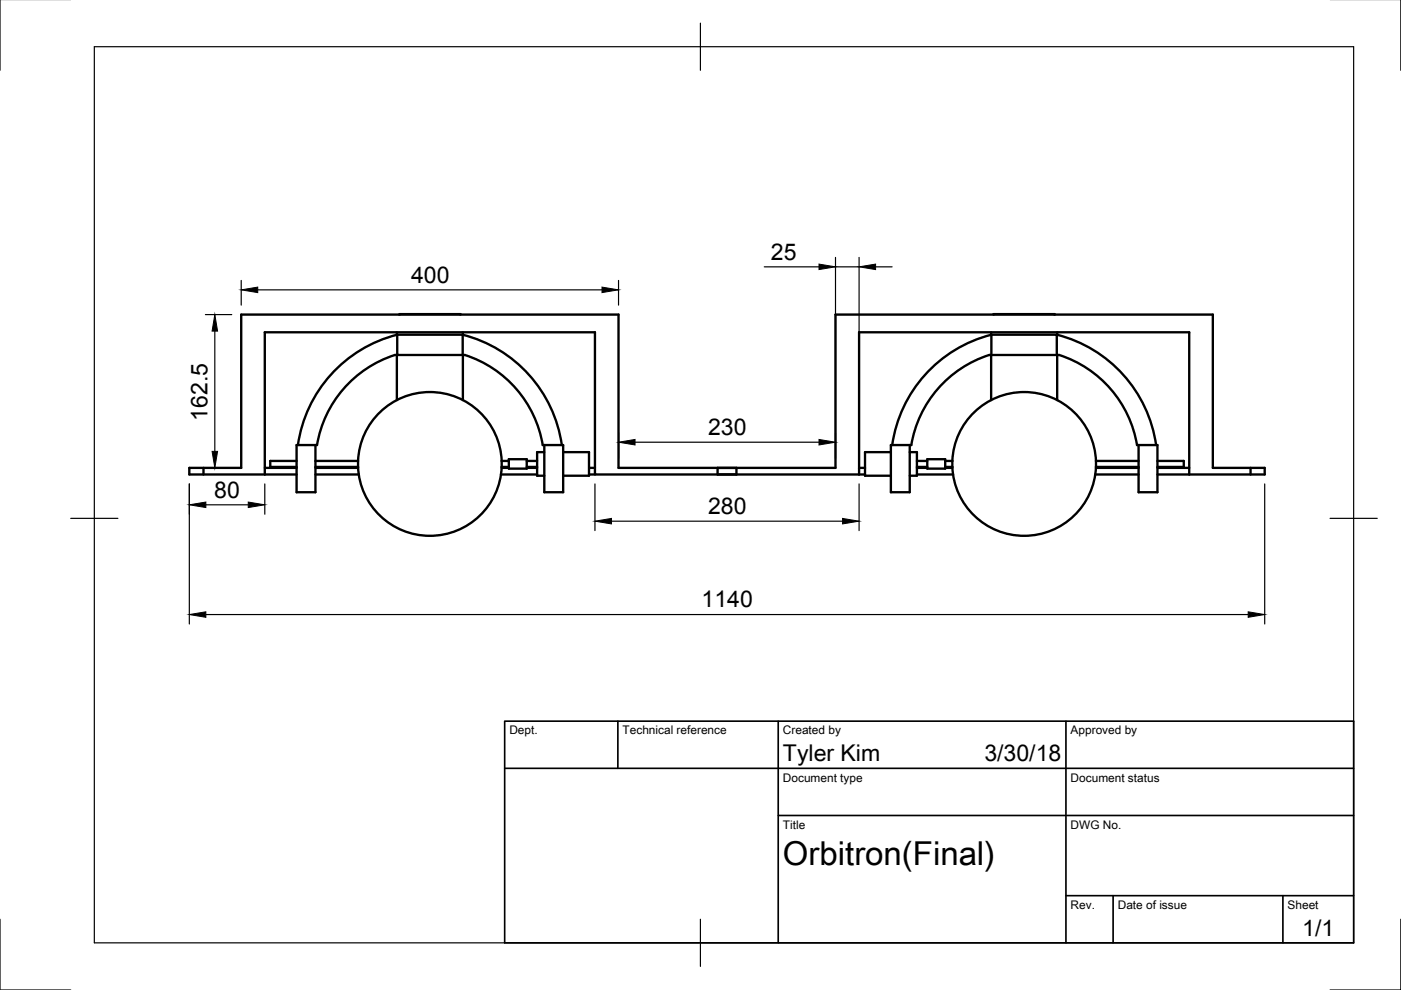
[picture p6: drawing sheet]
<svg xmlns="http://www.w3.org/2000/svg" width="297mm" height="210mm" viewBox="0 0 297 210" stroke-linecap="round" stroke-linejoin="round" font-family="sans-serif">
<g fill="none" stroke="#000" stroke-width=".5">
<path d="M84.1 70.5v.5M84.1 75.3v9.5M84.2 71v4.3h13.9M84.2 71h13.9M84.2 75.3a15.2 15.2 0 0 0-5.1 2 24.3 24.3 0 0 0-11.9 17.1h-4.3v10h4v-10M84.2 71a28.3 28.3 0 0 0-21 23.4M84.6 66.7h13M98.1 75.3a17 17 0 0 1 6.5 2.9 24.3 24.3 0 0 1 10.5 16.2h4.3v10h-4v-10M98.1 71v4.3M98.1 71a28.3 28.3 0 0 1 21 23.4M98.1 70.5v.5M98.1 75.3v9.5"/>
<path d="M210.1 70.5v14.3M210.6 66.7h13M224.1 75.3v-4.3h-13.9a28.3 28.3 0 0 0-21 23.4M224.1 71a28.3 28.3 0 0 1 21 23.4M224.1 70.5v.5M224.1 75.3v9.5M43.1 99.2v1.4M56.1 99.2h6.8M62.9 97.7h-5.6v1.3h5.6M66.9 99.2h9M66.9 97.7h9M66.9 99h9"/>
<path d="M75.9 97.7a15.2 15.2 0 0 1 15.2-14.6 15.2 15.2 0 0 1 15.3 14.6M75.9 99a15.2 15.2 0 0 0 15.2 14.6 15.2 15.2 0 0 0 15.3-14.6M75.9 97.7v1.3M106.4 99.2h1.5M106.4 97.7v1.3M106.4 97.7h1.5M106.4 99h1.5M107.9 97.4h3.8v2h-3.8zM111.7 99.2h2.2M111.7 97.7h2.2M111.7 99h2.2M115.4 95.9h-1.5v5h1.5"/>
<path d="M119.4 95.9h5.5v5h-5.5M124.9 99.2h1.2M152.1 99.2v1.4h31.3M156.1 99.2v1.4h-30v-30.1h-70v30.1M182.1 99.2h1.3M188.9 95.9h-5.5v5h5.5M192.9 95.9h1.5v5h-1.5M192.9 94.4v10h-4v-10h4.3a24.3 24.3 0 0 1 16.5-19.1h14.9a24.3 24.3 0 0 1 16.5 19.1h4.3v10h-4v-10M194.4 99.2h2.2M194.4 97.7h2.2M194.4 99h2.2M196.6 97.4h3.8v2h-3.8z"/>
<path d="M200.4 99.2h1.5M200.4 97.7h1.5M200.4 99h1.5M201.9 97.7a15.2 15.2 0 0 1 15.2-14.6 15.2 15.2 0 0 1 15.3 14.6M201.9 99a15.2 15.2 0 0 0 15.2 14.6 15.2 15.2 0 0 0 15.3-14.6M201.9 97.7v1.3M232.4 99.2h9M232.4 97.7v1.3M232.4 97.7h9M232.4 99h9M245.4 97.7h5.6v1.3h-5.6M245.4 99.2h6.7"/>
<path d="M265.1 99.2v1.4M56.1 100.6h-16v-1.4h11v-32.5h80v32.5h46v-32.5h80v32.5h11v1.4h-16M56.1 100.6h6.8M66.9 100.6h9.2M106.2 100.6h7.7M124.9 100.6h1.2M182.1 100.6v-30.1h70v30.1M194.4 100.6h7.7M232.2 100.6h9.2M245.4 100.6h6.7"/>
</g>
<path d="M107 152.9h180v47h-180zM131 152.9v10M165 152.9v47M226 152.9v47M107 162.9h180M165 172.9h122M226 189.9h61M236 189.9v10M272 189.9v10" fill="none" stroke="#000" stroke-width=".35"/>
<g fill="none" stroke="#000" stroke-width=".25">
<path d="M0 -.1v15M297 -.1v15M20 9.9h267v190h-267zM148.5 4.9v10M51.1 59.5v5.2M131.1 59.5v5.2M162 56.6h11.6M177.1 54.6v42.6M177.1 56.6h5M182.1 54.6v42.6M185.6 56.6h3.5M43.5 66.7h5.6"/>
<path d="M45.5 70.2v25.5M54.6 61.5h73M43.5 99.2h5.6M131.1 91.8v5.4M134.6 93.8h39M15 109.9h10M40.1 102.6v29.7M43.6 107h9M56.1 102.6v6.4M126.1 102.6v9.9M129.6 110.5h49M182.1 102.6v9.9"/>
<path d="M268.1 102.6v29.7M282 109.9h10M43.6 130.3h221M0 194.9v15h15M148.5 194.9v10M297 194.9v15h-15"/>
</g>
<g fill="#000" stroke="#000" stroke-width=".21">
<path d="M173.6 56l3.5 .6-3.5 .6zM182.1 56.6l3.5-.6v1.2zM45.5 66.7l.6 3.5h-1.1zM51.1 61.5l3.5-.6v1.1zM127.6 60.9l3.5 .6-3.5 .5zM45 95.7h1.1l-.6 3.5zM131.1 93.8l3.5-.6v1.1zM173.6 93.2l3.5 .6-3.5 .5zM40.1 107l3.5-.6v1.2zM52.6 106.4l3.5 .6-3.5 .6zM126.1 110.5l3.5-.6v1.2zM178.6 109.9l3.5 .6-3.5 .6z"/>
<path d="M40.1 130.3l3.5-.6v1.2zM264.6 129.7l3.5 .6-3.5 .6z"/>
</g>
<text font-size="7" x="166" y="183.4">Orbitron(Final)</text>
<g font-size="4.9">
<text x="87.2" y="59.9">400</text>
<text x="163.4" y="55">25</text>
<text x="44" y="89.2" transform="rotate(-90 44 89.2)">162.5</text>
<text x="150.1" y="92.2">230</text>
<text x="45.4" y="105.5">80</text>
<text x="150.1" y="109">280</text>
<text x="148.7" y="128.8">1140</text>
<text x="166" y="161.4">Tyler Kim</text>
<text x="208.7" y="161.4">3/30/18</text>
<text x="276.1" y="198.5">1/1</text>
</g>
<g font-size="2.5">
<text x="108" y="155.7">Dept.</text>
<text x="132" y="155.7">Technical reference</text>
<text x="166" y="155.7">Created by</text>
<text x="227" y="155.7">Approved by</text>
<text x="166" y="165.7">Document type</text>
<text x="227" y="165.7">Document status</text>
<text x="166" y="175.7">Title</text>
<text x="227" y="175.7">DWG No.</text>
<text x="227" y="192.7">Rev.</text>
<text x="237" y="192.7">Date of issue</text>
<text x="273" y="192.7">Sheet</text>
</g>
</svg>
